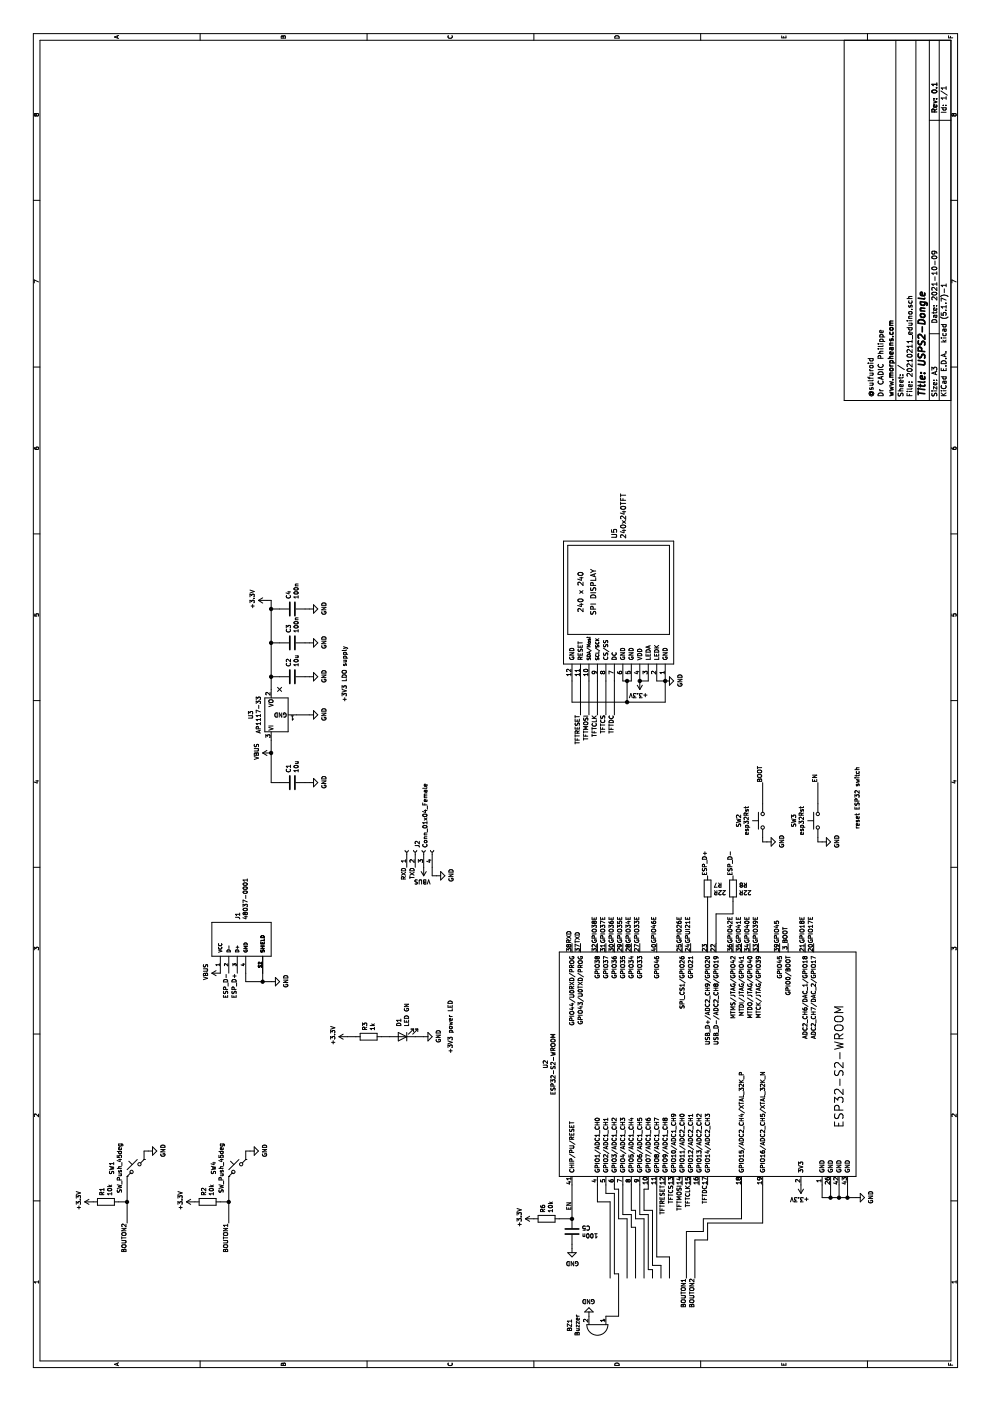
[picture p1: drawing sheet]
EESchema Schematic File Version 4
EELAYER 30 0
EELAYER END
$Descr A3 16535 11693
encoding utf-8
Sheet 1 1
Title "USPS2-Dongle"
Date "2021-10-09"
Rev "0.1"
Comp "www.morpheans.com"
Comment1 "Dr CADIC Philippe"
Comment2 "@sulfuroid"
Comment3 ""
Comment4 ""
$EndDescr
$Comp
L Device:C C1
U 1 1
P 7300 3450
F 0 "C1" H 7415 3496 50  0000 L CNN
F 1 "10u" H 7415 3405 50  0000 L CNN
F 2 "Capacitors_SMD:C_0805" H 7338 3300 50  0001 C CNN
F 3 "~" H 7300 3450 50  0001 C CNN
F 4 "C3216X5R1C106KT000N" H 7300 3450 50  0001 C CNN "Field4"
	1    7300 3450
	1    0    0    -1  
$EndComp
$Comp
L Device:R R3
U 1 1
P 4300 4350
F 0 "R3" H 4370 4396 50  0000 L CNN
F 1 "1k" H 4370 4305 50  0000 L CNN
F 2 "Resistors_SMD:R_0603" V 4230 4350 50  0001 C CNN
F 3 "~" H 4300 4350 50  0001 C CNN
	1    4300 4350
	1    0    0    -1  
$EndComp
$Comp
L Device:LED D1
U 1 1
P 4300 4750
F 0 "D1" V 4339 4633 50  0000 R CNN
F 1 "LED GN" V 4248 4633 50  0000 R CNN
F 2 "LEDs:LED_0603" H 4300 4750 50  0001 C CNN
F 3 "~" H 4300 4750 50  0001 C CNN
	1    4300 4750
	0    -1   -1   0   
$EndComp
$Comp
L power:+3.3V #PWR0104
U 1 1
P 9450 3150
F 0 "#PWR0104" H 9450 3000 50  0001 C CNN
F 1 "+3.3V" H 9465 3323 50  0000 C CNN
F 2 "" H 9450 3150 50  0001 C CNN
F 3 "" H 9450 3150 50  0001 C CNN
	1    9450 3150
	1    0    0    -1  
$EndComp
Wire Wire Line
	9450 3150 9450 3200
$Comp
L power:GND #PWR0109
U 1 1
P 8100 3650
F 0 "#PWR0109" H 8100 3400 50  0001 C CNN
F 1 "GND" H 8105 3477 50  0000 C CNN
F 2 "" H 8100 3650 50  0001 C CNN
F 3 "" H 8100 3650 50  0001 C CNN
	1    8100 3650
	1    0    0    -1  
$EndComp
$Comp
L Device:C C4
U 1 1
P 9350 3450
F 0 "C4" H 9465 3496 50  0000 L CNN
F 1 "100n" H 9465 3405 50  0000 L CNN
F 2 "Capacitors_SMD:C_0805" H 9388 3300 50  0001 C CNN
F 3 "~" H 9350 3450 50  0001 C CNN
	1    9350 3450
	1    0    0    -1  
$EndComp
$Comp
L power:GND #PWR0119
U 1 1
P 9350 3650
F 0 "#PWR0119" H 9350 3400 50  0001 C CNN
F 1 "GND" H 9355 3477 50  0000 C CNN
F 2 "" H 9350 3650 50  0001 C CNN
F 3 "" H 9350 3650 50  0001 C CNN
	1    9350 3650
	1    0    0    -1  
$EndComp
Wire Wire Line
	9350 3650 9350 3600
Wire Wire Line
	9350 3300 9350 3200
Wire Wire Line
	9350 3200 9450 3200
$Comp
L Device:C C2
U 1 1
P 8550 3450
F 0 "C2" H 8665 3496 50  0000 L CNN
F 1 "10u" H 8665 3405 50  0000 L CNN
F 2 "Capacitors_SMD:C_0805" H 8588 3300 50  0001 C CNN
F 3 "~" H 8550 3450 50  0001 C CNN
F 4 "C3216X5R1C106KT000N" H 8550 3450 50  0001 C CNN "Field4"
	1    8550 3450
	1    0    0    -1  
$EndComp
Wire Wire Line
	7300 3300 7300 3200
$Comp
L power:GND #PWR0121
U 1 1
P 7300 3650
F 0 "#PWR0121" H 7300 3400 50  0001 C CNN
F 1 "GND" H 7305 3477 50  0000 C CNN
F 2 "" H 7300 3650 50  0001 C CNN
F 3 "" H 7300 3650 50  0001 C CNN
	1    7300 3650
	1    0    0    -1  
$EndComp
Wire Wire Line
	7300 3650 7300 3600
$Comp
L power:GND #PWR0122
U 1 1
P 8550 3650
F 0 "#PWR0122" H 8550 3400 50  0001 C CNN
F 1 "GND" H 8555 3477 50  0000 C CNN
F 2 "" H 8550 3650 50  0001 C CNN
F 3 "" H 8550 3650 50  0001 C CNN
	1    8550 3650
	1    0    0    -1  
$EndComp
Wire Wire Line
	8550 3650 8550 3600
Wire Wire Line
	8550 3300 8550 3200
$Comp
L power:+3.3V #PWR0124
U 1 1
P 4300 4100
F 0 "#PWR0124" H 4300 3950 50  0001 C CNN
F 1 "+3.3V" H 4315 4273 50  0000 C CNN
F 2 "" H 4300 4100 50  0001 C CNN
F 3 "" H 4300 4100 50  0001 C CNN
	1    4300 4100
	1    0    0    -1  
$EndComp
$Comp
L power:GND #PWR0125
U 1 1
P 4300 5000
F 0 "#PWR0125" H 4300 4750 50  0001 C CNN
F 1 "GND" H 4305 4827 50  0000 C CNN
F 2 "" H 4300 5000 50  0001 C CNN
F 3 "" H 4300 5000 50  0001 C CNN
	1    4300 5000
	1    0    0    -1  
$EndComp
Wire Wire Line
	4300 5000 4300 4900
Wire Wire Line
	4300 4200 4300 4100
Wire Wire Line
	4300 4600 4300 4500
$Comp
L Device:C C3
U 1 1
P 8950 3450
F 0 "C3" H 9065 3496 50  0000 L CNN
F 1 "100n" H 9065 3405 50  0000 L CNN
F 2 "Capacitors_SMD:C_0805" H 8988 3300 50  0001 C CNN
F 3 "~" H 8950 3450 50  0001 C CNN
	1    8950 3450
	1    0    0    -1  
$EndComp
$Comp
L power:GND #PWR0132
U 1 1
P 8950 3650
F 0 "#PWR0132" H 8950 3400 50  0001 C CNN
F 1 "GND" H 8955 3477 50  0000 C CNN
F 2 "" H 8950 3650 50  0001 C CNN
F 3 "" H 8950 3650 50  0001 C CNN
	1    8950 3650
	1    0    0    -1  
$EndComp
Wire Wire Line
	8950 3650 8950 3600
Wire Wire Line
	8950 3300 8950 3200
Wire Wire Line
	9350 3200 8950 3200
Connection ~ 9350 3200
Wire Wire Line
	8950 3200 8550 3200
Connection ~ 8950 3200
Wire Wire Line
	8550 3200 8400 3200
Connection ~ 8550 3200
Text Notes 4100 5350 0    50   ~ 0
+3V3 power LED
Text Notes 8250 4100 0    50   ~ 0
+3V3 LDO supply
NoConn ~ 8400 3300
$Comp
L EspressifC3:ESP32-S2-WROOM U2
U 1 1
P 3950 8350
F 0 "U2" H 3975 10265 50  0000 C CNN
F 1 "ESP32-S2-WROOM" H 3975 10174 50  0000 C CNN
F 2 "18650:esp32-s2-wrooom" H 3950 6450 50  0001 C CNN
F 3 "" H 3950 8350 50  0001 C CNN
	1    3950 8350
	1    0    0    -1  
$EndComp
$Comp
L power:+3.3V #PWR0120
U 1 1
P 2550 9450
F 0 "#PWR0120" H 2550 9300 50  0001 C CNN
F 1 "+3.3V" H 2565 9623 50  0000 C CNN
F 2 "" H 2550 9450 50  0001 C CNN
F 3 "" H 2550 9450 50  0001 C CNN
	1    2550 9450
	0    -1   -1   0   
$EndComp
$Comp
L power:GND #PWR0133
U 1 1
P 2400 10100
F 0 "#PWR0133" H 2400 9850 50  0001 C CNN
F 1 "GND" H 2405 9927 50  0000 C CNN
F 2 "" H 2400 10100 50  0001 C CNN
F 3 "" H 2400 10100 50  0001 C CNN
	1    2400 10100
	1    0    0    -1  
$EndComp
Wire Wire Line
	2550 10000 2400 10000
Wire Wire Line
	2400 10000 2400 10100
Wire Wire Line
	2400 10000 2400 9900
Wire Wire Line
	2400 9900 2550 9900
Connection ~ 2400 10000
Wire Wire Line
	2400 9900 2400 9800
Wire Wire Line
	2400 9800 2550 9800
Connection ~ 2400 9900
Wire Wire Line
	2400 9800 2400 9700
Wire Wire Line
	2400 9700 2550 9700
Connection ~ 2400 9800
$Comp
L Switch:SW_Push SW3
U 1 1
P 6850 9650
F 0 "SW3" H 6850 9935 50  0000 C CNN
F 1 "esp32Rst" H 6850 9844 50  0000 C CNN
F 2 "Buttons_Switches_SMD:SW_SPST_B3U-1000P" H 6850 9850 50  0001 C CNN
F 3 "~" H 6850 9850 50  0001 C CNN
	1    6850 9650
	1    0    0    -1  
$EndComp
$Comp
L power:GND #PWR0136
U 1 1
P 6600 9700
F 0 "#PWR0136" H 6600 9450 50  0001 C CNN
F 1 "GND" H 6605 9527 50  0000 C CNN
F 2 "" H 6600 9700 50  0001 C CNN
F 3 "" H 6600 9700 50  0001 C CNN
	1    6600 9700
	1    0    0    -1  
$EndComp
Wire Wire Line
	6600 9700 6600 9650
Wire Wire Line
	6600 9650 6650 9650
Text Notes 6750 10150 0    50   ~ 0
reset ESP32 switch
Text Label 7300 9650 0    50   ~ 0
EN
Wire Wire Line
	7050 9650 7300 9650
$Comp
L Switch:SW_Push SW2
U 1 1
P 6850 9000
F 0 "SW2" H 6850 9285 50  0000 C CNN
F 1 "esp32Rst" H 6850 9194 50  0000 C CNN
F 2 "Buttons_Switches_SMD:SW_SPST_B3U-1000P" H 6850 9200 50  0001 C CNN
F 3 "~" H 6850 9200 50  0001 C CNN
	1    6850 9000
	1    0    0    -1  
$EndComp
$Comp
L power:GND #PWR0137
U 1 1
P 6600 9050
F 0 "#PWR0137" H 6600 8800 50  0001 C CNN
F 1 "GND" H 6605 8877 50  0000 C CNN
F 2 "" H 6600 9050 50  0001 C CNN
F 3 "" H 6600 9050 50  0001 C CNN
	1    6600 9050
	1    0    0    -1  
$EndComp
Wire Wire Line
	6600 9050 6600 9000
Wire Wire Line
	6600 9000 6650 9000
Text Label 7300 9000 0    50   ~ 0
BOOT
Wire Wire Line
	7050 9000 7300 9000
Text Label 5400 9300 0    50   ~ 0
BOOT
$Comp
L Regulator_Linear:AP1117-33 U3
U 1 1
P 8100 3200
F 0 "U3" H 8100 3442 50  0000 C CNN
F 1 "AP1117-33" H 8100 3351 50  0000 C CNN
F 2 "TO_SOT_Packages_SMD:SOT-223-3_TabPin2" H 8100 3400 50  0001 C CNN
F 3 "http://www.diodes.com/datasheets/AP1117.pdf" H 8200 2950 50  0001 C CNN
	1    8100 3200
	1    0    0    -1  
$EndComp
Wire Wire Line
	7300 3200 7650 3200
Wire Wire Line
	8100 3500 8100 3650
$Comp
L 240x240_SPI-Display:240x240TFT U5
U 1 1
P 8700 7950
F 0 "U5" H 10178 8653 60  0000 L CNN
F 1 "240x240TFT" H 10178 8547 60  0000 L CNN
F 2 "18650:240240TFT" H 8700 7950 60  0001 C CNN
F 3 "" H 8700 7950 60  0001 C CNN
	1    8700 7950
	1    0    0    -1  
$EndComp
$Comp
L power:GND #PWR0143
U 1 1
P 8500 7850
F 0 "#PWR0143" H 8500 7600 50  0001 C CNN
F 1 "GND" H 8505 7677 50  0000 C CNN
F 2 "" H 8500 7850 50  0001 C CNN
F 3 "" H 8500 7850 50  0001 C CNN
	1    8500 7850
	1    0    0    -1  
$EndComp
Wire Wire Line
	8500 7850 8500 7750
Connection ~ 8500 7850
Wire Wire Line
	8500 7450 8500 7400
Wire Wire Line
	8500 7400 8250 7400
Wire Wire Line
	8250 7400 8250 7850
Wire Wire Line
	8250 7850 8500 7850
Connection ~ 8500 7400
Wire Wire Line
	8500 7400 8500 7350
Wire Wire Line
	8500 6750 8250 6750
Wire Wire Line
	8250 6750 8250 7400
Connection ~ 8250 7400
$Comp
L power:+3.3V #PWR0144
U 1 1
P 8500 7550
F 0 "#PWR0144" H 8500 7400 50  0001 C CNN
F 1 "+3.3V" H 8515 7723 50  0000 C CNN
F 2 "" H 8500 7550 50  0001 C CNN
F 3 "" H 8500 7550 50  0001 C CNN
	1    8500 7550
	0    -1   -1   0   
$EndComp
Wire Wire Line
	8500 7550 8500 7650
Connection ~ 8500 7550
Text Label 8100 6850 2    50   ~ 0
TFTRESET
Wire Wire Line
	8500 6850 8100 6850
Text Label 2550 7850 2    50   ~ 0
TFTRESET
Text Label 8100 6950 2    50   ~ 0
TFTMOSI
Wire Wire Line
	8500 6950 8100 6950
Text Label 2550 8050 2    50   ~ 0
TFTMOSI
Text Label 8100 7050 2    50   ~ 0
TFTCLK
Wire Wire Line
	8500 7050 8100 7050
Text Label 2550 8150 2    50   ~ 0
TFTCLK
Text Label 2550 7950 2    50   ~ 0
TFTCS
Text Label 8100 7150 2    50   ~ 0
TFTCS
Wire Wire Line
	8500 7150 8100 7150
Text Label 8100 7250 2    50   ~ 0
TFTDC
Wire Wire Line
	8500 7250 8100 7250
Text Label 2550 8350 2    50   ~ 0
TFTDC
Text Label 6200 8350 0    50   ~ 0
ESP_D+
$Comp
L Device:R R7
U 1 1
P 6050 8350
F 0 "R7" H 6120 8396 50  0000 L CNN
F 1 "22R" H 6120 8305 50  0000 L CNN
F 2 "Resistors_SMD:R_0603" V 5980 8350 50  0001 C CNN
F 3 "~" H 6050 8350 50  0001 C CNN
	1    6050 8350
	0    1    1    0   
$EndComp
Wire Wire Line
	5900 8350 5400 8350
Text Label 6200 8650 0    50   ~ 0
ESP_D-
$Comp
L Device:R R8
U 1 1
P 6050 8650
F 0 "R8" H 6120 8696 50  0000 L CNN
F 1 "22R" H 6120 8605 50  0000 L CNN
F 2 "Resistors_SMD:R_0603" V 5980 8650 50  0001 C CNN
F 3 "~" H 6050 8650 50  0001 C CNN
	1    6050 8650
	0    1    1    0   
$EndComp
Wire Wire Line
	5400 8450 5750 8450
Wire Wire Line
	5750 8450 5750 8650
Wire Wire Line
	5750 8650 5900 8650
Wire Wire Line
	1450 7200 2350 7200
Wire Wire Line
	2350 7200 2350 7050
Wire Wire Line
	2350 7050 2550 7050
Wire Wire Line
	2550 7150 2450 7150
Wire Wire Line
	2450 7150 2450 7250
Wire Wire Line
	2450 7250 1500 7250
Wire Wire Line
	1500 7250 1500 7300
Wire Wire Line
	1450 7400 2150 7400
Wire Wire Line
	2150 7400 2150 7300
Wire Wire Line
	2150 7300 2500 7300
Wire Wire Line
	2500 7300 2500 7250
Wire Wire Line
	2500 7250 2550 7250
Wire Wire Line
	2550 7350 2200 7350
Wire Wire Line
	2200 7350 2200 7450
Wire Wire Line
	2200 7450 2050 7450
Wire Wire Line
	2050 7450 2050 7500
Wire Wire Line
	2050 7500 1450 7500
Wire Wire Line
	1450 7600 2150 7600
Wire Wire Line
	2150 7600 2150 7500
Wire Wire Line
	2150 7500 2250 7500
Wire Wire Line
	2250 7500 2250 7450
Wire Wire Line
	2250 7450 2550 7450
Wire Wire Line
	2550 7550 2200 7550
Wire Wire Line
	2200 7550 2200 7650
Wire Wire Line
	2200 7650 1550 7650
Wire Wire Line
	1550 7650 1550 7700
Wire Wire Line
	1550 7700 1450 7700
Wire Wire Line
	1450 7800 1600 7800
Wire Wire Line
	1600 7800 1600 7700
Wire Wire Line
	1600 7700 2250 7700
Wire Wire Line
	2250 7700 2250 7600
Wire Wire Line
	2250 7600 2500 7600
Wire Wire Line
	2500 7600 2500 7650
Wire Wire Line
	2500 7650 2550 7650
Wire Wire Line
	2550 7750 1700 7750
Wire Wire Line
	1700 7750 1700 7900
Wire Wire Line
	1700 7900 1450 7900
Wire Wire Line
	2550 8750 2150 8750
Wire Wire Line
	2150 8750 2150 8300
Wire Wire Line
	2150 8300 2000 8300
Wire Wire Line
	2000 8300 2000 8100
Wire Wire Line
	2000 8100 1450 8100
Wire Wire Line
	1450 8200 1900 8200
Wire Wire Line
	1900 8200 1900 8350
Wire Wire Line
	1900 8350 2100 8350
Wire Wire Line
	2100 8350 2100 9000
Wire Wire Line
	2100 9000 2550 9000
Text Label 5400 8150 0    50   ~ 0
GPUI21E
Text Label 5400 8050 0    50   ~ 0
GPIO26E
Text Label 5400 9500 0    50   ~ 0
GPIO18E
Text Label 5400 9600 0    50   ~ 0
GPIO17E
Text Label 5400 9200 0    50   ~ 0
GPIO45
Text Label 5400 7050 0    50   ~ 0
GPIO38E
Text Label 5400 7150 0    50   ~ 0
GPIO37E
Text Label 5400 7250 0    50   ~ 0
GPIO36E
Text Label 5400 7350 0    50   ~ 0
GPIO35E
Text Label 5400 7450 0    50   ~ 0
GPIO34E
Text Label 5400 7550 0    50   ~ 0
GPIO33E
Text Label 5400 7750 0    50   ~ 0
GPIO46E
Text Label 5400 8650 0    50   ~ 0
GPIO42E
Text Label 5400 8750 0    50   ~ 0
GPIO41E
Text Label 5400 8850 0    50   ~ 0
GPIO40E
Text Label 5400 8950 0    50   ~ 0
GPIO39E
Text Label 2250 6750 0    50   ~ 0
EN
Connection ~ 2150 6750
Wire Wire Line
	1800 6750 1850 6750
$Comp
L power:GND #PWR0135
U 1 1
P 1800 6750
F 0 "#PWR0135" H 1800 6500 50  0001 C CNN
F 1 "GND" H 1805 6577 50  0000 C CNN
F 2 "" H 1800 6750 50  0001 C CNN
F 3 "" H 1800 6750 50  0001 C CNN
	1    1800 6750
	0    1    1    0   
$EndComp
$Comp
L Device:C C5
U 1 1
P 2000 6750
F 0 "C5" H 2115 6796 50  0000 L CNN
F 1 "100n" H 2115 6705 50  0000 L CNN
F 2 "Capacitors_SMD:C_0603" H 2038 6600 50  0001 C CNN
F 3 "~" H 2000 6750 50  0001 C CNN
	1    2000 6750
	0    1    1    0   
$EndComp
Wire Wire Line
	2150 6750 2150 6600
Wire Wire Line
	2550 6750 2150 6750
$Comp
L power:+3.3V #PWR0134
U 1 1
P 2150 6300
F 0 "#PWR0134" H 2150 6150 50  0001 C CNN
F 1 "+3.3V" H 2165 6473 50  0000 C CNN
F 2 "" H 2150 6300 50  0001 C CNN
F 3 "" H 2150 6300 50  0001 C CNN
	1    2150 6300
	1    0    0    -1  
$EndComp
$Comp
L Device:R R6
U 1 1
P 2150 6450
F 0 "R6" H 2220 6496 50  0000 L CNN
F 1 "10k" H 2220 6405 50  0000 L CNN
F 2 "Resistors_SMD:R_0603" V 2080 6450 50  0001 C CNN
F 3 "~" H 2150 6450 50  0001 C CNN
	1    2150 6450
	1    0    0    -1  
$EndComp
$Comp
L power:VBUS #PWR0101
U 1 1
P 7650 3200
F 0 "#PWR0101" H 7650 3050 50  0001 C CNN
F 1 "VBUS" H 7665 3373 50  0000 C CNN
F 2 "" H 7650 3200 50  0001 C CNN
F 3 "" H 7650 3200 50  0001 C CNN
	1    7650 3200
	1    0    0    -1  
$EndComp
Connection ~ 7650 3200
Wire Wire Line
	7650 3200 7800 3200
$Comp
L Connector:Conn_01x04_Female J2
U 1 1
P 6500 4900
F 0 "J2" H 6528 4876 50  0000 L CNN
F 1 "Conn_01x04_Female" H 6528 4785 50  0000 L CNN
F 2 "18650:4cnx" H 6500 4900 50  0001 C CNN
F 3 "~" H 6500 4900 50  0001 C CNN
	1    6500 4900
	1    0    0    -1  
$EndComp
Text Label 5400 6750 0    50   ~ 0
RXD
Text Label 6300 4800 2    50   ~ 0
RXD
Text Label 5400 6850 0    50   ~ 0
TXD
Text Label 6300 4900 2    50   ~ 0
TXD
$Comp
L power:GND #PWR0105
U 1 1
P 6200 5150
F 0 "#PWR0105" H 6200 4900 50  0001 C CNN
F 1 "GND" H 6205 4977 50  0000 C CNN
F 2 "" H 6200 5150 50  0001 C CNN
F 3 "" H 6200 5150 50  0001 C CNN
	1    6200 5150
	1    0    0    -1  
$EndComp
Wire Wire Line
	6200 5150 6200 5100
Wire Wire Line
	6200 5100 6300 5100
$Comp
L power:VBUS #PWR0106
U 1 1
P 6300 5000
F 0 "#PWR0106" H 6300 4850 50  0001 C CNN
F 1 "VBUS" H 6315 5173 50  0000 C CNN
F 2 "" H 6300 5000 50  0001 C CNN
F 3 "" H 6300 5000 50  0001 C CNN
	1    6300 5000
	0    -1   -1   0   
$EndComp
$Comp
L Switch:SW_Push_45deg SW4
U 1 1
P 2750 2800
F 0 "SW4" H 2750 3081 50  0000 C CNN
F 1 "SW_Push_45deg" H 2750 2990 50  0000 C CNN
F 2 "18650:SW_TP1003" H 2750 2800 50  0001 C CNN
F 3 "~" H 2750 2800 50  0001 C CNN
	1    2750 2800
	1    0    0    -1  
$EndComp
$Comp
L Device:R R2
U 1 1
P 2350 2450
F 0 "R2" H 2420 2496 50  0000 L CNN
F 1 "10k" H 2420 2405 50  0000 L CNN
F 2 "Resistors_SMD:R_0603" V 2280 2450 50  0001 C CNN
F 3 "~" H 2350 2450 50  0001 C CNN
	1    2350 2450
	1    0    0    -1  
$EndComp
$Comp
L power:GND #PWR0107
U 1 1
P 2950 2950
F 0 "#PWR0107" H 2950 2700 50  0001 C CNN
F 1 "GND" H 2955 2777 50  0000 C CNN
F 2 "" H 2950 2950 50  0001 C CNN
F 3 "" H 2950 2950 50  0001 C CNN
	1    2950 2950
	1    0    0    -1  
$EndComp
Wire Wire Line
	2850 2900 2950 2900
Wire Wire Line
	2950 2900 2950 2950
Wire Wire Line
	2650 2700 2350 2700
Wire Wire Line
	2350 2600 2350 2700
Connection ~ 2350 2700
Wire Wire Line
	2350 2700 2100 2700
$Comp
L power:+3.3V #PWR0108
U 1 1
P 2350 2300
F 0 "#PWR0108" H 2350 2150 50  0001 C CNN
F 1 "+3.3V" H 2365 2473 50  0000 C CNN
F 2 "" H 2350 2300 50  0001 C CNN
F 3 "" H 2350 2300 50  0001 C CNN
	1    2350 2300
	1    0    0    -1  
$EndComp
Text Label 2100 2700 2    50   ~ 0
BOUTON1
$Comp
L Switch:SW_Push_45deg SW1
U 1 1
P 2750 1600
F 0 "SW1" H 2750 1881 50  0000 C CNN
F 1 "SW_Push_45deg" H 2750 1790 50  0000 C CNN
F 2 "18650:SW_TP1003" H 2750 1600 50  0001 C CNN
F 3 "~" H 2750 1600 50  0001 C CNN
	1    2750 1600
	1    0    0    -1  
$EndComp
$Comp
L Device:R R1
U 1 1
P 2350 1250
F 0 "R1" H 2420 1296 50  0000 L CNN
F 1 "10k" H 2420 1205 50  0000 L CNN
F 2 "Resistors_SMD:R_0603" V 2280 1250 50  0001 C CNN
F 3 "~" H 2350 1250 50  0001 C CNN
	1    2350 1250
	1    0    0    -1  
$EndComp
$Comp
L power:GND #PWR0110
U 1 1
P 2950 1750
F 0 "#PWR0110" H 2950 1500 50  0001 C CNN
F 1 "GND" H 2955 1577 50  0000 C CNN
F 2 "" H 2950 1750 50  0001 C CNN
F 3 "" H 2950 1750 50  0001 C CNN
	1    2950 1750
	1    0    0    -1  
$EndComp
Wire Wire Line
	2850 1700 2950 1700
Wire Wire Line
	2950 1700 2950 1750
Wire Wire Line
	2650 1500 2350 1500
Wire Wire Line
	2350 1400 2350 1500
Connection ~ 2350 1500
Wire Wire Line
	2350 1500 2100 1500
$Comp
L power:+3.3V #PWR0111
U 1 1
P 2350 1100
F 0 "#PWR0111" H 2350 950 50  0001 C CNN
F 1 "+3.3V" H 2365 1273 50  0000 C CNN
F 2 "" H 2350 1100 50  0001 C CNN
F 3 "" H 2350 1100 50  0001 C CNN
	1    2350 1100
	1    0    0    -1  
$EndComp
Text Label 2100 1500 2    50   ~ 0
BOUTON2
Text Label 1450 8100 2    50   ~ 0
BOUTON1
Text Label 1450 8200 2    50   ~ 0
BOUTON2
$Comp
L 4g_ant:48037-0001 J1
U 1 1
P 5450 2800
F 0 "J1" H 5680 2796 50  0000 L CNN
F 1 "48037-0001" H 5680 2705 50  0000 L CNN
F 2 "18650:MOLEX_48037-0001" H 5450 2800 50  0001 L BNN
F 3 "" H 5450 2800 50  0001 L BNN
F 4 "Molex" H 5450 2800 50  0001 L BNN "MANUFACTURER"
F 5 "4.6mm" H 5450 2800 50  0001 L BNN "MAXIMUM_PACKAGE_HEIGHT"
F 6 "Manufacturer Recommendations" H 5450 2800 50  0001 L BNN "STANDARD"
F 7 "D" H 5450 2800 50  0001 L BNN "PARTREV"
	1    5450 2800
	1    0    0    -1  
$EndComp
Text Label 5050 2800 2    50   ~ 0
ESP_D+
Text Label 5050 2700 2    50   ~ 0
ESP_D-
$Comp
L power:GND #PWR0102
U 1 1
P 4950 3200
F 0 "#PWR0102" H 4950 2950 50  0001 C CNN
F 1 "GND" H 4955 3027 50  0000 C CNN
F 2 "" H 4950 3200 50  0001 C CNN
F 3 "" H 4950 3200 50  0001 C CNN
	1    4950 3200
	1    0    0    -1  
$EndComp
$Comp
L power:VBUS #PWR0103
U 1 1
P 5050 2600
F 0 "#PWR0103" H 5050 2450 50  0001 C CNN
F 1 "VBUS" H 5065 2773 50  0000 C CNN
F 2 "" H 5050 2600 50  0001 C CNN
F 3 "" H 5050 2600 50  0001 C CNN
	1    5050 2600
	1    0    0    -1  
$EndComp
Wire Wire Line
	4950 3200 4950 3100
Wire Wire Line
	4950 3100 5050 3100
Wire Wire Line
	4950 3100 4950 2900
Wire Wire Line
	4950 2900 5050 2900
Connection ~ 4950 3100
$Comp
L Device:Buzzer BZ1
U 1 1
P 900 7050
F 0 "BZ1" H 905 6725 50  0000 C CNN
F 1 "Buzzer" H 905 6816 50  0000 C CNN
F 2 "18650:BuzzerActive2" V 875 7150 50  0001 C CNN
F 3 "~" V 875 7150 50  0001 C CNN
	1    900  7050
	-1   0    0    1   
$EndComp
Wire Wire Line
	1000 7300 1000 7150
Wire Wire Line
	1000 7300 1500 7300
$Comp
L power:GND #PWR0112
U 1 1
P 1000 6950
F 0 "#PWR0112" H 1000 6700 50  0001 C CNN
F 1 "GND" H 1005 6777 50  0000 C CNN
F 2 "" H 1000 6950 50  0001 C CNN
F 3 "" H 1000 6950 50  0001 C CNN
	1    1000 6950
	0    -1   -1   0   
$EndComp
$EndSCHEMATC
